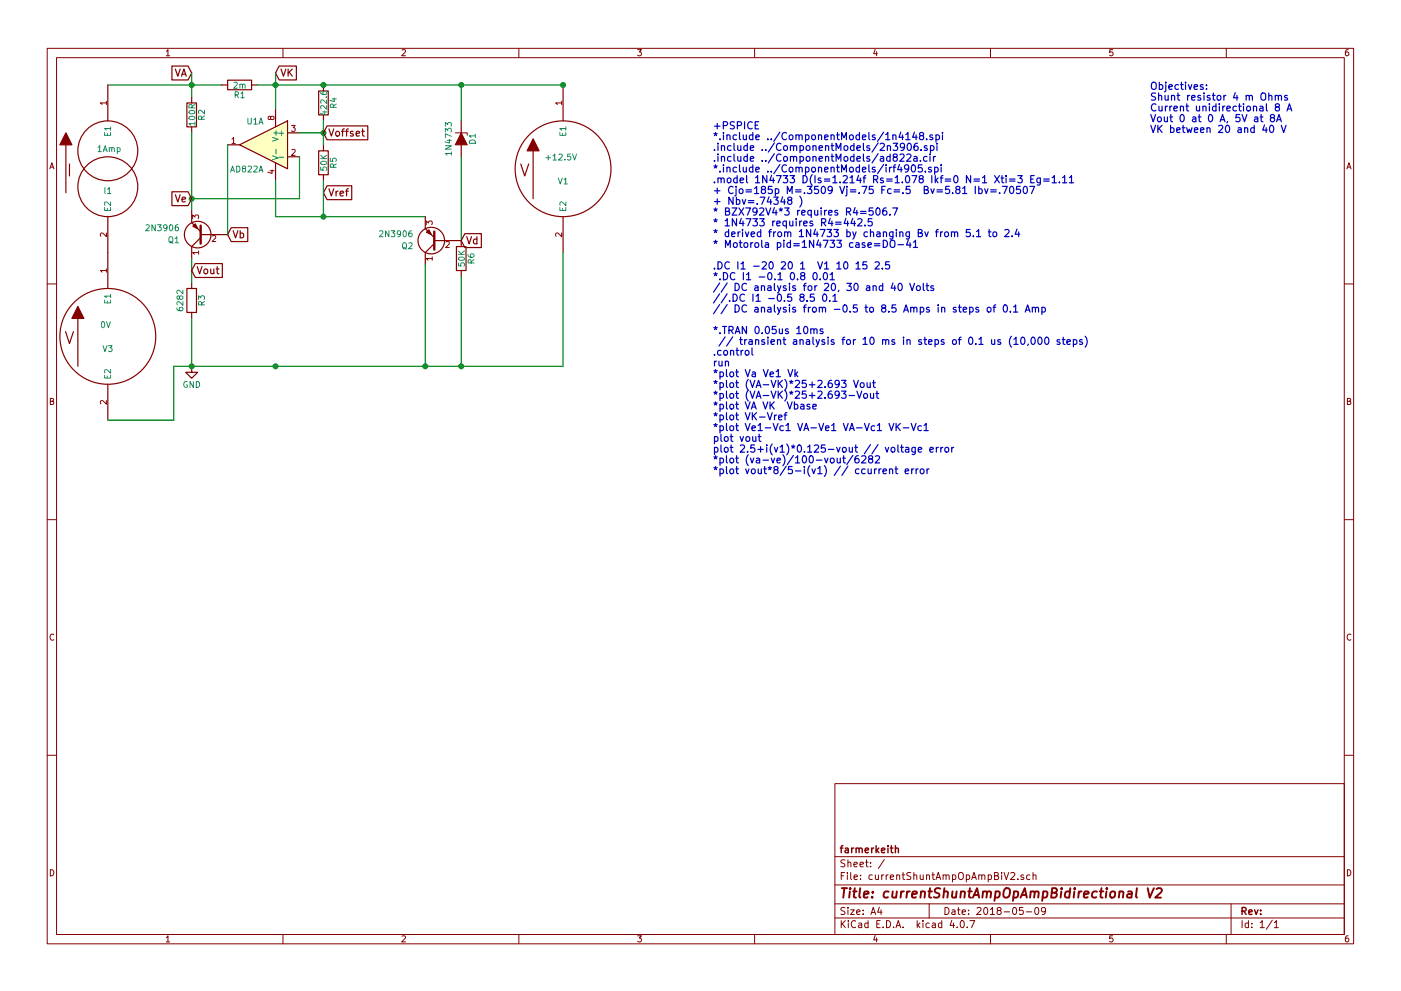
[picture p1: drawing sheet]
EESchema Schematic File Version 2
LIBS:power
LIBS:device
LIBS:switches
LIBS:relays
LIBS:motors
LIBS:transistors
LIBS:conn
LIBS:linear
LIBS:regul
LIBS:74xx
LIBS:cmos4000
LIBS:adc-dac
LIBS:memory
LIBS:xilinx
LIBS:microcontrollers
LIBS:dsp
LIBS:microchip
LIBS:analog_switches
LIBS:motorola
LIBS:texas
LIBS:intel
LIBS:audio
LIBS:interface
LIBS:digital-audio
LIBS:philips
LIBS:display
LIBS:cypress
LIBS:siliconi
LIBS:opto
LIBS:atmel
LIBS:contrib
LIBS:valves
LIBS:currentShuntAmpOpAmpBiV2-cache
EELAYER 25 0
EELAYER END
$Descr A4 11693 8268
encoding utf-8
Sheet 1 1
Title "currentShuntAmpOpAmpBidirectional V2"
Date "2018-05-09"
Rev ""
Comp "farmerkeith"
Comment1 ""
Comment2 ""
Comment3 ""
Comment4 ""
$EndDescr
Wire Wire Line
	900  700  1850 700 
$Comp
L GND #PWR01
U 1 1
P 1600 3050
F 0 "#PWR01" H 1600 2800 50  0001 C CNN
F 1 "GND" H 1600 2900 50  0000 C CNN
F 2 "" H 1600 3050 50  0001 C CNN
F 3 "" H 1600 3050 50  0001 C CNN
	1    1600 3050
	1    0    0    -1  
$EndComp
Text Notes 5950 3950 0    60   ~ 0
+PSPICE \n*.include ../ComponentModels/1n4148.spi\n.include ../ComponentModels/2n3906.spi\n.include ../ComponentModels/ad822a.cir\n*.include ../ComponentModels/irf4905.spi\n.model 1N4733 D(Is=1.214f Rs=1.078 Ikf=0 N=1 Xti=3 Eg=1.11\n+ Cjo=185p M=.3509 Vj=.75 Fc=.5  Bv=5.81 Ibv=.70507\n+ Nbv=.74348 )\n* BZX792V4*3 requires R4=506.7\n* 1N4733 requires R4=442.5\n* derived from 1N4733 by changing Bv from 5.1 to 2.4\n* Motorola pid=1N4733 case=DO-41\n\n.DC I1 -20 20 1  V1 10 15 2.5 \n*.DC I1 -0.1 0.8 0.01  \n// DC analysis for 20, 30 and 40 Volts\n//.DC I1 -0.5 8.5 0.1\n// DC analysis from -0.5 to 8.5 Amps in steps of 0.1 Amp\n\n*.TRAN 0.05us 10ms\n // transient analysis for 10 ms in steps of 0.1 us (10,000 steps)\n.control\nrun\n*plot Va Ve1 Vk\n*plot (VA-VK)*25+2.693 Vout\n*plot (VA-VK)*25+2.693-Vout\n*plot VA VK  Vbase\n*plot VK-Vref\n*plot Ve1-Vc1 VA-Ve1 VA-Vc1 VK-Vc1\nplot vout\nplot 2.5+i(v1)*0.125-vout // voltage error\n*plot (va-ve)/100-vout/6282\n*plot vout*8/5-i(v1) // ccurrent error\n
Connection ~ 2300 700 
$Comp
L VSOURCE V1
U 1 1
P 4700 1400
F 0 "V1" H 4700 1300 50  0000 C CNN
F 1 "+12.5V " H 4700 1500 50  0000 C CNN
F 2 "" H 4700 1400 50  0001 C CNN
F 3 "" H 4700 1400 50  0001 C CNN
	1    4700 1400
	1    0    0    -1  
$EndComp
Text GLabel 1600 600  0    60   Input ~ 0
VA
Text GLabel 2300 600  2    60   Input ~ 0
VK
Connection ~ 1600 700 
Wire Wire Line
	4700 3050 4700 2100
$Comp
L ISOURCE I1
U 1 1
P 900 1400
F 0 "I1" H 900 1220 50  0000 C CNN
F 1 "1Amp" H 910 1570 50  0000 C CNN
F 2 "" H 900 1400 50  0001 C CNN
F 3 "" H 900 1400 50  0001 C CNN
F 4 "2,1" H 900 1400 60  0001 C CNN "Spice_Node_Sequence"
	1    900  1400
	1    0    0    -1  
$EndComp
$Comp
L R R1
U 1 1
P 2000 700
F 0 "R1" V 2080 700 50  0000 C CNN
F 1 "2m" V 2000 700 50  0000 C CNN
F 2 "" H 2000 700 50  0001 C CNN
F 3 "" H 2000 700 50  0001 C CNN
	1    2000 700 
	0    1    1    0   
$EndComp
Wire Wire Line
	1600 600  1600 800 
Text Notes 9600 1100 0    60   ~ 0
Objectives:\nShunt resistor 4 m Ohms\nCurrent unidirectional 8 A\nVout 0 at 0 A, 5V at 8A\nVK between 20 and 40 V
Connection ~ 4700 700 
Connection ~ 1600 3050
Wire Wire Line
	2150 700  4700 700 
Wire Wire Line
	1450 3050 4700 3050
$Comp
L AD8620 U1
U 1 1
P 2200 1200
F 0 "U1" H 2200 1400 50  0000 L CNN
F 1 "AD822A" H 2200 1000 50  0000 L CNN
F 2 "" H 2200 1200 50  0001 C CNN
F 3 "" H 2200 1200 50  0001 C CNN
F 4 "3,2,8,4,1" H 2200 1200 60  0001 C CNN "Spice_Node_Sequence"
	1    2200 1200
	-1   0    0    -1  
$EndComp
Wire Wire Line
	2500 1100 2700 1100
Wire Wire Line
	2300 600  2300 900 
$Comp
L R R2
U 1 1
P 1600 950
F 0 "R2" V 1680 950 50  0000 C CNN
F 1 "100R" V 1600 950 50  0000 C CNN
F 2 "" V 1530 950 50  0001 C CNN
F 3 "" H 1600 950 50  0001 C CNN
	1    1600 950 
	1    0    0    -1  
$EndComp
Wire Wire Line
	1600 1100 1600 1750
Wire Wire Line
	1600 1650 2500 1650
$Comp
L Q_PNP_CBE Q1
U 1 1
P 1700 1950
F 0 "Q1" H 1900 2000 50  0000 L CNN
F 1 "2N3906" H 1900 1900 50  0000 L CNN
F 2 "" H 1900 2050 50  0001 C CNN
F 3 "" H 1700 1950 50  0001 C CNN
	1    1700 1950
	-1   0    0    1   
$EndComp
Connection ~ 1600 1650
$Comp
L R R3
U 1 1
P 1600 2500
F 0 "R3" V 1680 2500 50  0000 C CNN
F 1 "6282" V 1500 2500 50  0000 C CNN
F 2 "" V 1530 2500 50  0001 C CNN
F 3 "" H 1600 2500 50  0001 C CNN
	1    1600 2500
	1    0    0    -1  
$EndComp
Wire Wire Line
	1600 2150 1600 2350
Wire Wire Line
	1600 2650 1600 3050
Text GLabel 1600 2250 2    60   Input ~ 0
Vout
Text GLabel 1900 1950 2    60   Input ~ 0
Vb
Text GLabel 1600 1650 0    60   Input ~ 0
Ve
Wire Wire Line
	1900 1950 1900 1950
$Comp
L R R4
U 1 1
P 2700 850
F 0 "R4" V 2780 850 50  0000 C CNN
F 1 "422.6" V 2700 850 50  0000 C CNN
F 2 "" V 2630 850 50  0001 C CNN
F 3 "" H 2700 850 50  0001 C CNN
	1    2700 850 
	1    0    0    -1  
$EndComp
$Comp
L R R5
U 1 1
P 2700 1350
F 0 "R5" V 2780 1350 50  0000 C CNN
F 1 "50K" V 2700 1350 50  0000 C CNN
F 2 "" V 2630 1350 50  0001 C CNN
F 3 "" H 2700 1350 50  0001 C CNN
	1    2700 1350
	1    0    0    -1  
$EndComp
Wire Wire Line
	2700 1000 2700 1200
Connection ~ 2700 700 
Connection ~ 2700 1100
Wire Wire Line
	1900 1200 1900 1950
Wire Wire Line
	2500 1650 2500 1300
$Comp
L D_Zener_ALT D1
U 1 1
P 3850 1150
F 0 "D1" H 3850 1250 50  0000 C CNN
F 1 "1N4733" H 3850 1050 50  0000 C CNN
F 2 "" H 3850 1150 50  0001 C CNN
F 3 "" H 3850 1150 50  0001 C CNN
F 4 "2,1" H 3850 1150 60  0001 C CNN "Spice_Node_Sequence"
	1    3850 1150
	0    1    1    0   
$EndComp
Wire Wire Line
	3850 1000 3850 700 
Connection ~ 3850 700 
Wire Wire Line
	3850 2000 3850 1300
$Comp
L R R6
U 1 1
P 3850 2150
F 0 "R6" V 3930 2150 50  0000 C CNN
F 1 "50K" V 3850 2150 50  0000 C CNN
F 2 "" V 3780 2150 50  0001 C CNN
F 3 "" H 3850 2150 50  0001 C CNN
	1    3850 2150
	1    0    0    -1  
$EndComp
Text GLabel 2700 1100 2    60   Input ~ 0
Voffset
Text GLabel 2700 1600 2    60   Input ~ 0
Vref
Wire Wire Line
	2300 1500 2300 1800
Connection ~ 2700 1800
Connection ~ 2300 3050
Wire Wire Line
	2300 1800 3550 1800
$Comp
L VSOURCE V3
U 1 1
P 900 2800
F 0 "V3" H 900 2700 50  0000 C CNN
F 1 "0V " H 900 2900 50  0000 C CNN
F 2 "" H 900 2800 50  0001 C CNN
F 3 "" H 900 2800 50  0001 C CNN
	1    900  2800
	1    0    0    -1  
$EndComp
Wire Wire Line
	900  3500 1450 3500
Wire Wire Line
	1450 3500 1450 3050
Wire Wire Line
	3850 2300 3850 3050
Connection ~ 3850 3050
$Comp
L Q_PNP_CBE Q2
U 1 1
P 3650 2000
F 0 "Q2" H 3850 2050 50  0000 L CNN
F 1 "2N3906" H 3850 1950 50  0000 L CNN
F 2 "" H 3850 2100 50  0001 C CNN
F 3 "" H 3650 2000 50  0001 C CNN
	1    3650 2000
	-1   0    0    1   
$EndComp
Wire Wire Line
	3550 2200 3550 3050
Connection ~ 3550 3050
Wire Wire Line
	2700 1800 2700 1500
Text GLabel 3850 2000 2    60   Input ~ 0
Vd
$EndSCHEMATC
